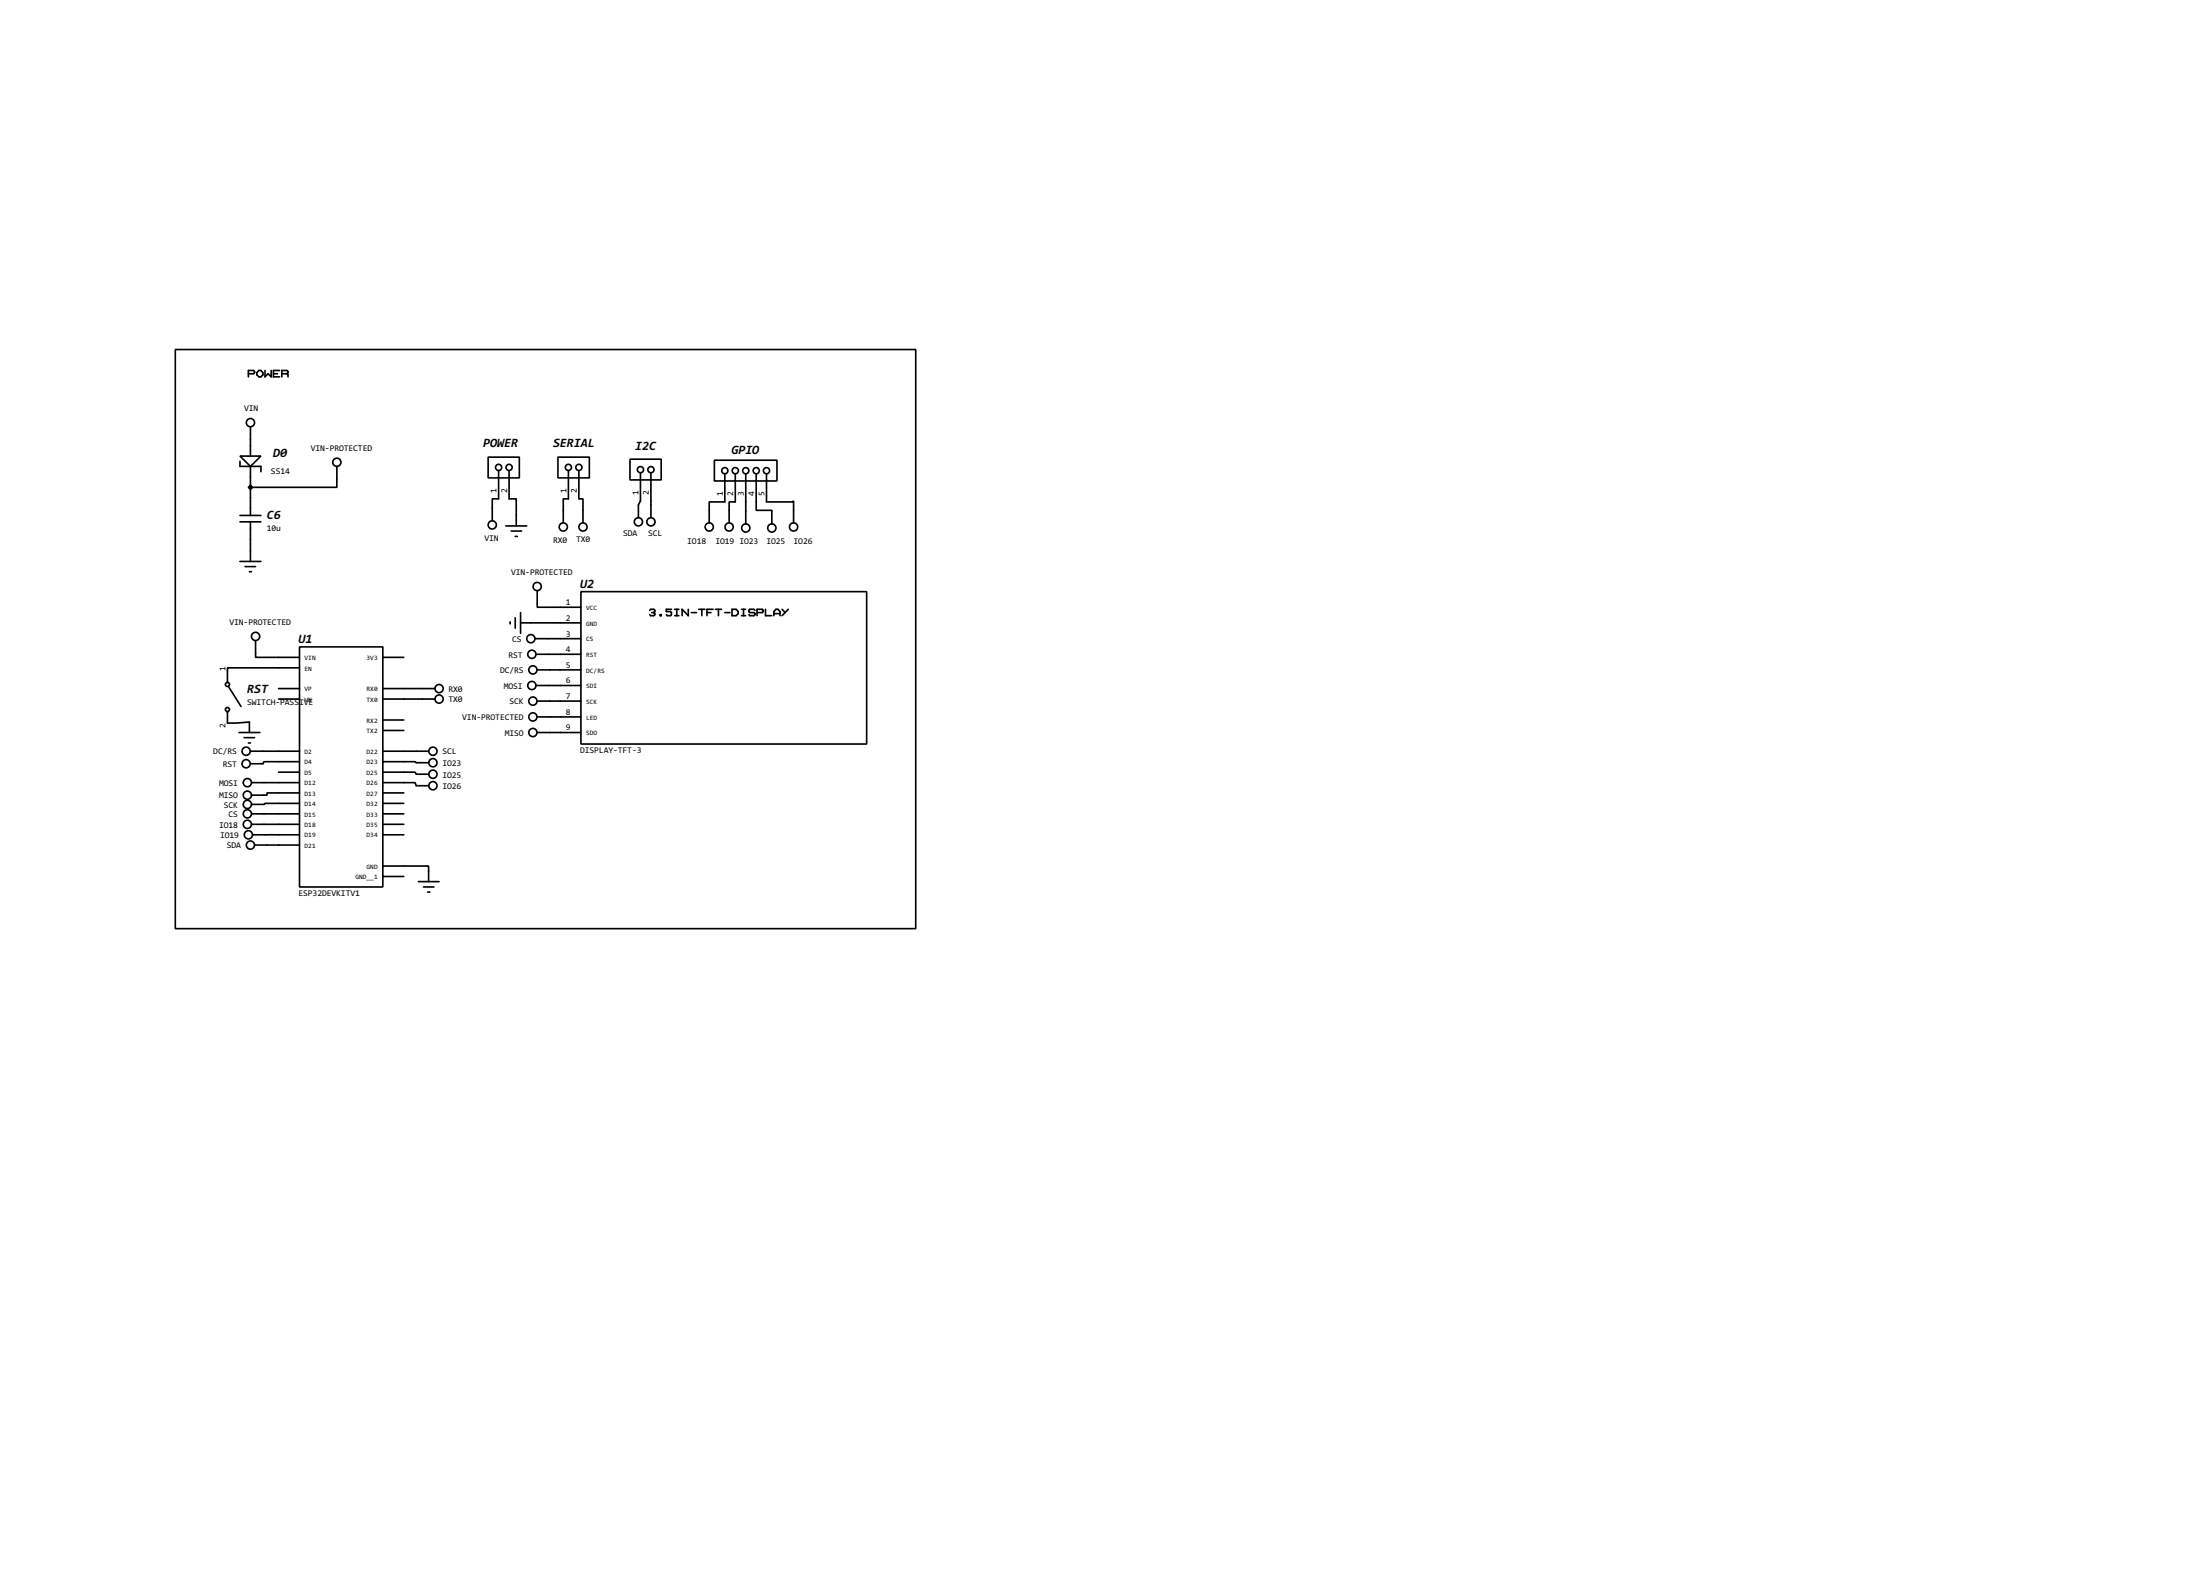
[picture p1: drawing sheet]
<svg xmlns="http://www.w3.org/2000/svg" width="536mm" height="383mm" viewBox="0 0 536 383" stroke-linecap="round" stroke-linejoin="round" font-family="sans-serif">
<g fill="none" stroke="#000" stroke-width=".4">
<path d="M42.7 85.1h180.4v141h-180.4zM60.5 91h1.3l.2-.2v-.3l-.2-.3h-1.3v1.6M63.1 90.2h.5l.5 .6v.5l-.5 .5h-.5l-.5-.5v-.5zM64.6 90.2v1.6l.7-.8 .8 .8v-1.6M66.6 91h1M68.1 90.2h-1.5v1.6h1.5M68.7 91h1.2M69.9 91l.3-.2v-.3l-.3-.3h-1.2v1.6M69.9 91l.3 .3v.5M58.5 111.1h5.1l-2.6 2.5zM58.5 112.3v1.3h5.1v1.3M61 103.9v7.2"/>
<path d="M61 113.6v11.9M82.1 113.6v5.1h-21.1M118.9 111.3h7.6v5.1h-7.6zM121.5 114.6v6.9h-1.6v5.3M124 114.6v6.9h1.8v6.6M135.9 111.3h7.7v5.1h-7.7zM138.5 114.6v6.9h-1.3v5.8M141 114.6v6.9h1v5.8M153.5 111.8h7.6v5.1h-7.6zM156 115.1v6.9l-.5 1v3M158.6 115.1v10.9M174 112.1h15.3v5h-15.3z"/>
<path d="M176.6 115.4v6.8h-3.8v5.1M179.1 115.4v6.8h-1.5v5.1M181.7 115.4v12.2M184.2 115.4v8.9h3.8v3.3M186.7 115.4v6.8h6.4l.2-.2v5.3M58.5 127.1h5.1M58.5 125.5h5.1M58.5 136.7h5.1M59.7 138h2.6M60.8 139.2h.5M61 127.1v9.6M123.2 128.1h5.1"/>
<path d="M124.5 129.3h2.6M125.5 130.6h.5M62.3 156v4.1h10.7M73 157.5h20.3v58.5h-20.3zM124.3 151.4v.5M125.5 150.4v2.6M126.8 151.7h14.7M126.8 149.2v5M130.4 155.5h11.1M130.6 159.3h10.9M130.9 143.8v4.1h10.6M141.5 144.1h69.6v37.1h-69.6z"/>
<path d="M158.3 148.6l.2-.2h.8l.2 .2v.3l-.2 .3M158.8 149.2h.5M159.3 149.2l.2 .2-.2 .5h-.8l-.2-.2M160.8 149.7h.3v.2h-.3zM163.6 148.4h-1.3v.5h1l.3 .3v.5l-.3 .2h-.7l-.3-.2M164.4 148.4h1M164.4 149.9h1M164.9 148.4v1.5M167.7 148.4v1.5l-1.5-1.5v1.5M168.4 149.2h1.3M170.2 148.4h1.5M171 148.4v1.5"/>
<path d="M172.2 149.2h1M173.7 148.4h-1.5v1.5M174.3 148.4h1.5M175 148.4v1.5M176.6 149.2h1.2M178.3 148.4h1l.5 .5v.5l-.5 .5h-1zM180.6 148.4h1M180.6 149.9h1M181.1 148.4v1.5M183.9 148.6l-.2-.2h-1l-.3 .2v.3l.3 .3h1l.2 .2-.2 .5h-1l-.3-.2M184.4 149.2h1.3l.2-.3v-.3l-.2-.2h-1.3v1.5M186.5 148.4v1.5h1.5"/>
<path d="M188.5 149.9v-1l.5-.5h.5l.5 .5v1M188.5 149.4h1.5M190.5 148.4l.8 .8M192 148.4l-1.5 1.5M55.4 173.3v2.8l5.4-.3v2.6M55.7 167.2l3 4.8M58.2 178.4h5.1M59.5 179.6h2.5M67.9 167.7h5.1M67.9 170.2h5.1M73 162.6h-17.6v3.6M93.3 167.7h12.7"/>
<path d="M93.3 170.2h12.7M93.3 160.1h5.1M93.3 175.3h5.1M93.3 177.9h5.1M130.6 166.9h10.9M130.9 163.1h10.6M130.9 170.7h10.6M130.9 174.6h10.6M130.9 178.4h10.6M60.5 180.9h.5M61 182.9h12M61.3 198.2h11.7"/>
<path d="M61.3 190.6h11.7M67.9 188h5.1M73 193.1h-7.9v.5h-3.8M73 195.6h-8.4l-.3 .3h-3M73 185.5h-8.7l-.2 .5h-3.1M93.3 185.5h7.8l.3 .2h3M93.3 188h7.8l.3 .5h3M93.3 190.6h7.8l.3 .7h3M93.3 182.9h11.1M93.3 198.2h5.1M93.3 193.1h5.1M93.3 195.6h5.1"/>
<path d="M61.3 200.7h11.7M61.5 203.3h11.5M62 205.8h11M93.3 210.9h11.1v3.8M93.3 200.7h5.1M93.3 203.3h5.1M93.3 213.4h5.1M101.9 214.7h5.1M103.2 216h2.5M104.2 217.2h.5"/>
<circle cx="61" cy="102.9" r="1"/>
<circle cx="82" cy="112.6" r="1"/>
<circle cx="121.4" cy="113.8" r=".75"/>
<circle cx="124" cy="113.8" r=".75"/>
<circle cx="138.4" cy="113.8" r=".75"/>
<circle cx="141" cy="113.8" r=".75"/>
<circle cx="156" cy="114.4" r=".75"/>
<circle cx="158.5" cy="114.4" r=".75"/>
<circle cx="176.5" cy="114.6" r=".75"/>
<circle cx="179.1" cy="114.6" r=".75"/>
<circle cx="181.6" cy="114.6" r=".75"/>
<circle cx="184.2" cy="114.6" r=".75"/>
<circle cx="186.7" cy="114.6" r=".75"/>
<circle cx="119.9" cy="127.8" r="1"/>
<circle cx="137.2" cy="128.3" r="1"/>
<circle cx="142" cy="128.3" r="1"/>
<circle cx="155.5" cy="127.1" r="1"/>
<circle cx="158.5" cy="127.1" r="1"/>
<circle cx="172.7" cy="128.3" r="1"/>
<circle cx="177.6" cy="128.3" r="1"/>
<circle cx="181.6" cy="128.6" r="1"/>
<circle cx="188" cy="128.6" r="1"/>
<circle cx="193.3" cy="128.3" r="1"/>
<circle cx="62.2" cy="155" r="1"/>
<circle cx="129.3" cy="155.5" r="1"/>
<circle cx="129.5" cy="159.3" r="1"/>
<circle cx="130.8" cy="142.8" r="1"/>
<circle cx="55.4" cy="172.8" r=".5"/>
<circle cx="55.4" cy="166.7" r=".5"/>
<circle cx="106.9" cy="170.2" r="1"/>
<circle cx="106.9" cy="167.7" r="1"/>
<circle cx="129.5" cy="166.9" r="1"/>
<circle cx="129.8" cy="163.1" r="1"/>
<circle cx="129.8" cy="178.4" r="1"/>
<circle cx="129.8" cy="174.6" r="1"/>
<circle cx="129.8" cy="170.7" r="1"/>
<circle cx="59.9" cy="182.9" r="1"/>
<circle cx="59.9" cy="186" r="1"/>
<circle cx="60.2" cy="195.9" r="1"/>
<circle cx="60.2" cy="198.2" r="1"/>
<circle cx="60.2" cy="190.6" r="1"/>
<circle cx="60.2" cy="193.6" r="1"/>
<circle cx="105.4" cy="185.7" r="1"/>
<circle cx="105.4" cy="191.3" r="1"/>
<circle cx="105.4" cy="182.9" r="1"/>
<circle cx="105.4" cy="188.5" r="1"/>
<circle cx="60.2" cy="200.7" r="1"/>
<circle cx="60.5" cy="203.3" r="1"/>
<circle cx="61" cy="205.8" r="1"/>
</g>
<path d="M60.5 118.7l.5-.5 .5 .5-.5 .5z" fill-rule="evenodd" fill="#000" stroke="#000" stroke-width=".4"/>
<g font-size="3.7">
<text x="66.6" y="111.3">D0</text>
<text x="117.7" y="109">POWER</text>
<text x="134.7" y="109">SERIAL</text>
<text x="154.8" y="109.4">I2C</text>
<text x="178.2" y="110.5">GPIO</text>
<text x="65" y="126.4">C6</text>
<text x="141.3" y="143.1">U2</text>
<text x="72.7" y="156.6">U1</text>
<text x="60.2" y="168.6">RST</text>
</g>
<g font-size="2.5">
<text x="59.5" y="100.2">VIN</text>
<text x="75.7" y="109.8">VIN-PROTECTED</text>
<text x="66" y="115.4">SS14</text>
<text x="121" y="120.1" transform="rotate(-90 121 120.1)">1</text>
<text x="123.5" y="120" transform="rotate(-90 123.5 120)">2</text>
<text x="137.9" y="120" transform="rotate(-90 137.9 120)">1</text>
<text x="140.5" y="120" transform="rotate(-90 140.5 120)">2</text>
<text x="155.5" y="120.6" transform="rotate(-90 155.5 120.6)">1</text>
<text x="158.1" y="120.6" transform="rotate(-90 158.1 120.6)">2</text>
<text x="176" y="120.8" transform="rotate(-90 176 120.8)">1</text>
<text x="178.6" y="120.8" transform="rotate(-90 178.6 120.8)">2</text>
<text x="181.2" y="120.8" transform="rotate(-90 181.2 120.8)">3</text>
<text x="183.7" y="120.8" transform="rotate(-90 183.7 120.8)">4</text>
<text x="186.2" y="120.8" transform="rotate(-90 186.2 120.8)">5</text>
<text x="65" y="129.4">10u</text>
<text x="118" y="131.7">VIN</text>
<text x="140.4" y="131.9">TX0</text>
<text x="151.8" y="130.6">SDA</text>
<text x="157.9" y="130.6">SCL</text>
<text x="134.8" y="132.2">RX0</text>
<text x="167.4" y="132.4">IO18</text>
<text x="174.3" y="132.4">IO19 IO23</text>
<text x="186.7" y="132.4">IO25</text>
<text x="193.3" y="132.4">IO26</text>
<text x="124.5" y="140">VIN-PROTECTED</text>
<text x="137.8" y="147.4">1</text>
<text x="55.9" y="152.2">VIN-PROTECTED</text>
<text x="137.8" y="151.2">2</text>
<text x="137.8" y="155">3</text>
<text x="123.9" y="160.1">RST</text>
<text x="124.8" y="156.3">CS</text>
<text x="137.8" y="158.8">4</text>
<text x="54.9" y="163.3" transform="rotate(-90 54.9 163.3)">1</text>
<text x="121.8" y="163.9">DC/RS</text>
<text x="122.7" y="167.7">MOSI</text>
<text x="137.8" y="162.6">5</text>
<text x="137.8" y="166.4">6</text>
<text x="60.2" y="171.5">SWITCH-PASSIVE</text>
<text x="109.3" y="168.5">RX0</text>
<text x="109.3" y="171">TX0</text>
<text x="124.1" y="171.5">SCK</text>
<text x="137.8" y="170.2">7</text>
<text x="54.9" y="177.2" transform="rotate(-90 54.9 177.2)">2</text>
<text x="112.6" y="175.4">VIN-PROTECTED</text>
<text x="123" y="179.2">MISO</text>
<text x="137.8" y="174.1">8</text>
<text x="137.8" y="177.8">9</text>
<text x="52" y="183.7">DC/RS</text>
<text x="107.8" y="183.7">SCL</text>
<text x="141.3" y="183.4">DISPLAY-TFT-3</text>
<text x="53.4" y="191.4">MOSI</text>
<text x="54.3" y="186.8">RST</text>
<text x="107.8" y="186.5">IO23</text>
<text x="107.8" y="189.3">IO25</text>
<text x="53.4" y="194.4">MISO</text>
<text x="54.5" y="196.7">SCK</text>
<text x="107.8" y="192.1">IO26</text>
<text x="53.4" y="201.5">IO18</text>
<text x="55.7" y="199">CS</text>
<text x="53.6" y="204.1">IO19</text>
<text x="55.3" y="206.6">SDA</text>
<text x="72.7" y="218.2">ESP32DEVKITV1</text>
</g>
<g font-size="1.9">
<text x="142.8" y="148.5">VCC</text>
<text x="142.8" y="152.3">GND</text>
<text x="74.2" y="160.7">VIN</text>
<text x="89.3" y="160.7">3V3</text>
<text x="142.8" y="156.2">CS</text>
<text x="142.8" y="160">RST</text>
<text x="74.2" y="163.3">EN</text>
<text x="142.8" y="163.7">DC/RS</text>
<text x="142.8" y="167.6">SDI</text>
<text x="74.2" y="170.8">VN</text>
<text x="74.2" y="168.3">VP</text>
<text x="89.3" y="168.3">RX0</text>
<text x="89.3" y="170.8">TX0</text>
<text x="142.8" y="171.4">SCK</text>
<text x="89.3" y="176">RX2</text>
<text x="89.3" y="178.5">TX2</text>
<text x="142.8" y="175.2">LED</text>
<text x="142.8" y="179">SDO</text>
<text x="74.2" y="183.6">D2</text>
<text x="89.3" y="183.6">D22</text>
<text x="74.2" y="191.2">D12</text>
<text x="74.2" y="186.1">D4</text>
<text x="74.2" y="188.7">D5</text>
<text x="89.3" y="186.1">D23</text>
<text x="89.3" y="188.7">D25</text>
<text x="89.3" y="191.2">D26</text>
<text x="74.2" y="193.7">D13</text>
<text x="74.2" y="196.3">D14</text>
<text x="89.3" y="193.7">D27</text>
<text x="89.3" y="196.3">D32</text>
<text x="74.2" y="198.8">D15</text>
<text x="74.2" y="201.4">D18</text>
<text x="74.2" y="203.9">D19</text>
<text x="89.3" y="198.8">D33</text>
<text x="89.3" y="203.9">D34</text>
<text x="89.3" y="201.4">D35</text>
<text x="74.2" y="206.4">D21</text>
<text x="86.6" y="214.1">GND__1</text>
<text x="89.3" y="211.5">GND</text>
</g>
</svg>
